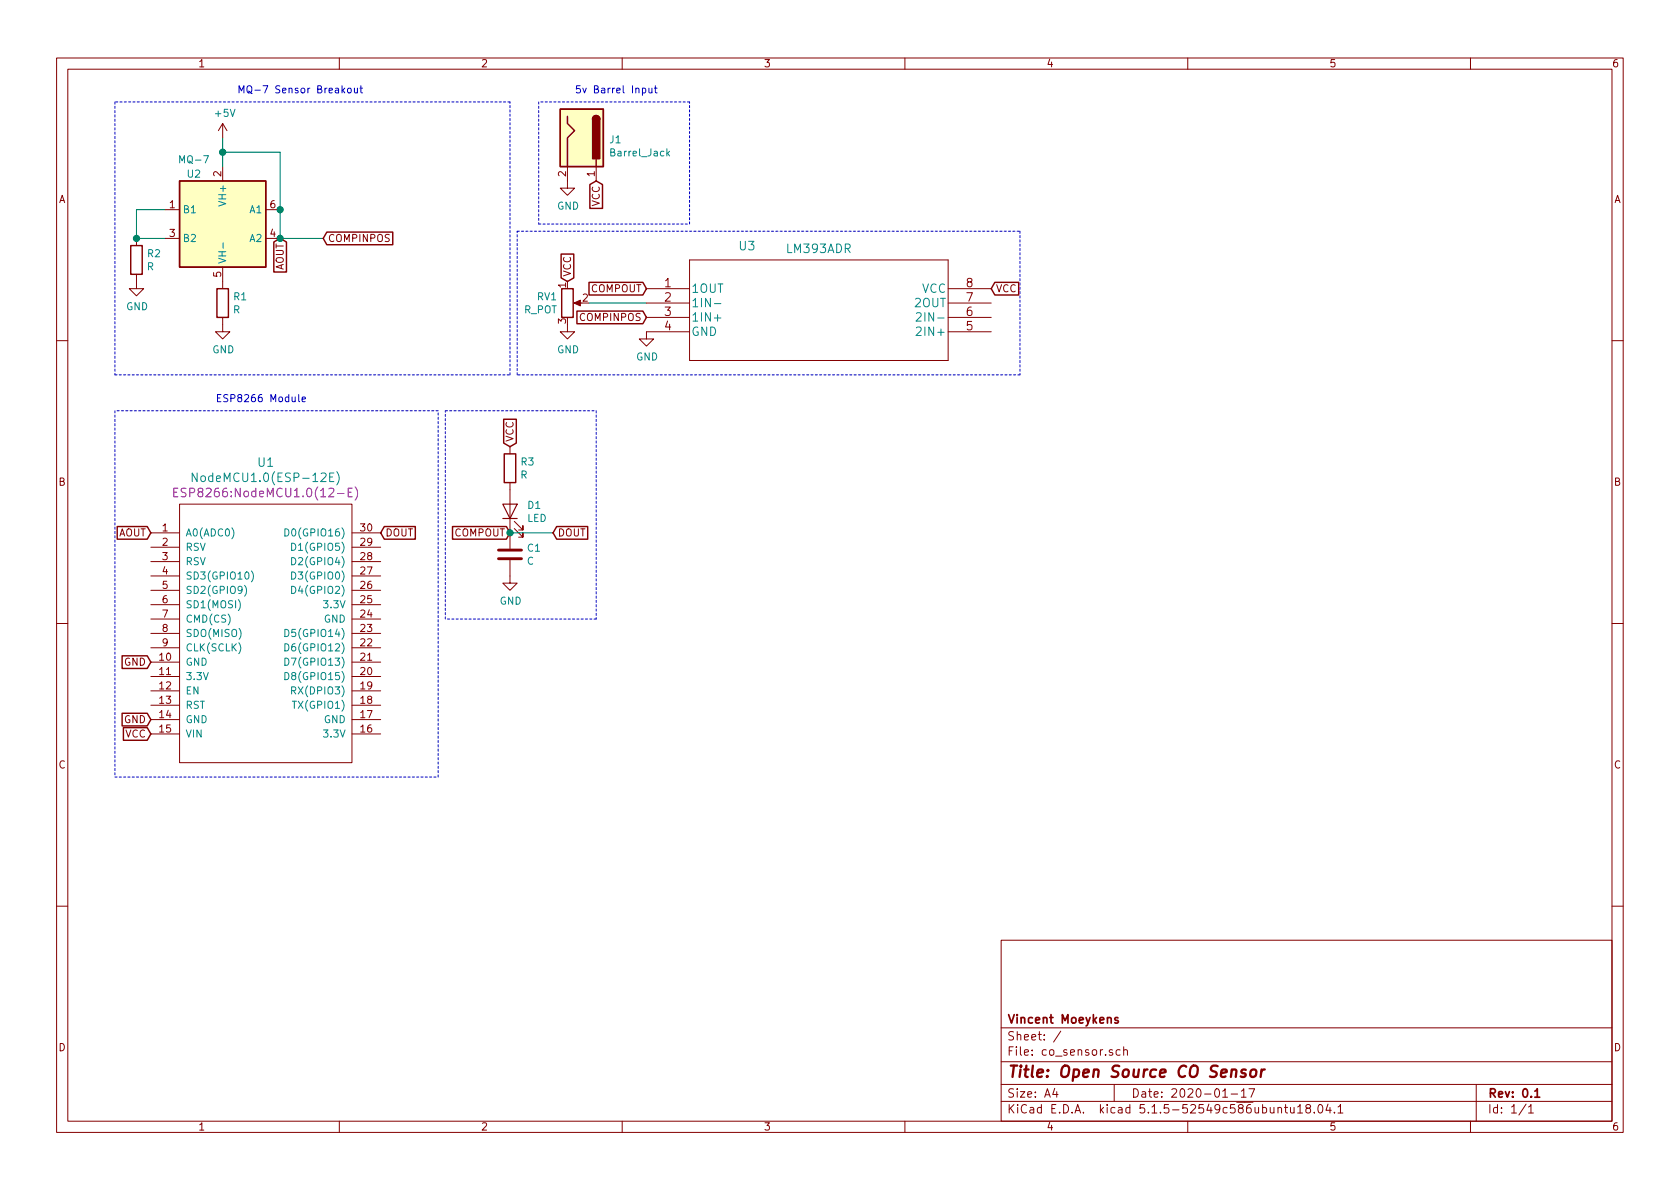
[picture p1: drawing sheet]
EESchema Schematic File Version 4
EELAYER 30 0
EELAYER END
$Descr A4 11693 8268
encoding utf-8
Sheet 1 1
Title "Open Source CO Sensor"
Date "2020-01-17"
Rev "0.1"
Comp "Vincent Moeykens"
Comment1 ""
Comment2 ""
Comment3 ""
Comment4 ""
$EndDescr
$Comp
L Sensor_Gas:MQ-6 U2
U 1 1
P 1550 1550
F 0 "U2" H 1750 1900 50  0000 C CNN
F 1 "MQ-7" H 1750 2000 50  0000 C CNN
F 2 "Sensor:MQ-6" H 1600 1100 50  0001 C CNN
F 3 "https://www.winsen-sensor.com/d/files/semiconductor/mq-6.pdf" H 1550 1800 50  0001 C CNN
	1    1550 1550
	-1   0    0    -1  
$EndComp
$Comp
L Device:R R1
U 1 1
P 1550 2100
F 0 "R1" H 1620 2146 50  0000 L CNN
F 1 "R" H 1620 2055 50  0000 L CNN
F 2 "Resistor_SMD:R_0805_2012Metric" V 1480 2100 50  0001 C CNN
F 3 "~" H 1550 2100 50  0001 C CNN
	1    1550 2100
	1    0    0    -1  
$EndComp
$Comp
L power:GND #PWR0101
U 1 1
P 1550 2250
F 0 "#PWR0101" H 1550 2000 50  0001 C CNN
F 1 "GND" H 1555 2077 50  0000 C CNN
F 2 "" H 1550 2250 50  0001 C CNN
F 3 "" H 1550 2250 50  0001 C CNN
	1    1550 2250
	1    0    0    -1  
$EndComp
$Comp
L power:+5V #PWR0102
U 1 1
P 1550 950
F 0 "#PWR0102" H 1550 800 50  0001 C CNN
F 1 "+5V" H 1565 1123 50  0000 C CNN
F 2 "" H 1550 950 50  0001 C CNN
F 3 "" H 1550 950 50  0001 C CNN
	1    1550 950 
	1    0    0    -1  
$EndComp
Wire Wire Line
	1550 950  1550 1050
Wire Wire Line
	1550 1050 1950 1050
Wire Wire Line
	1950 1050 1950 1450
Connection ~ 1550 1050
Wire Wire Line
	1550 1050 1550 1150
Connection ~ 1950 1450
Wire Wire Line
	1950 1450 1950 1650
Wire Wire Line
	1150 1450 950  1450
Wire Wire Line
	950  1450 950  1650
Wire Wire Line
	950  1650 1150 1650
$Comp
L Device:R R2
U 1 1
P 950 1800
F 0 "R2" H 1020 1846 50  0000 L CNN
F 1 "R" H 1020 1755 50  0000 L CNN
F 2 "Resistor_SMD:R_0805_2012Metric" V 880 1800 50  0001 C CNN
F 3 "~" H 950 1800 50  0001 C CNN
	1    950  1800
	1    0    0    -1  
$EndComp
Connection ~ 950  1650
$Comp
L power:GND #PWR0103
U 1 1
P 950 1950
F 0 "#PWR0103" H 950 1700 50  0001 C CNN
F 1 "GND" H 955 1777 50  0000 C CNN
F 2 "" H 950 1950 50  0001 C CNN
F 3 "" H 950 1950 50  0001 C CNN
	1    950  1950
	1    0    0    -1  
$EndComp
Text GLabel 1950 1650 3    50   Input ~ 0
AOUT
Text GLabel 3850 3700 2    50   Input ~ 0
DOUT
$Comp
L Device:LED D1
U 1 1
P 3550 3550
F 0 "D1" V 3589 3433 50  0000 R CNN
F 1 "LED" V 3498 3433 50  0000 R CNN
F 2 "Diode_SMD:D_1206_3216Metric" H 3550 3550 50  0001 C CNN
F 3 "~" H 3550 3550 50  0001 C CNN
	1    3550 3550
	0    -1   -1   0   
$EndComp
Connection ~ 3550 3700
Wire Wire Line
	3550 3700 3850 3700
$Comp
L Device:R R3
U 1 1
P 3550 3250
F 0 "R3" H 3620 3296 50  0000 L CNN
F 1 "R" H 3620 3205 50  0000 L CNN
F 2 "Resistor_SMD:R_0805_2012Metric" V 3480 3250 50  0001 C CNN
F 3 "~" H 3550 3250 50  0001 C CNN
	1    3550 3250
	1    0    0    -1  
$EndComp
$Comp
L Device:C C1
U 1 1
P 3550 3850
F 0 "C1" H 3665 3896 50  0000 L CNN
F 1 "C" H 3665 3805 50  0000 L CNN
F 2 "Capacitor_SMD:C_0805_2012Metric" H 3588 3700 50  0001 C CNN
F 3 "~" H 3550 3850 50  0001 C CNN
	1    3550 3850
	1    0    0    -1  
$EndComp
$Comp
L power:GND #PWR0107
U 1 1
P 3550 4000
F 0 "#PWR0107" H 3550 3750 50  0001 C CNN
F 1 "GND" H 3555 3827 50  0000 C CNN
F 2 "" H 3550 4000 50  0001 C CNN
F 3 "" H 3550 4000 50  0001 C CNN
	1    3550 4000
	1    0    0    -1  
$EndComp
Wire Wire Line
	2250 1650 1950 1650
Connection ~ 1950 1650
Wire Notes Line
	3550 2600 3550 700 
Wire Notes Line
	3550 700  800  700 
Text Notes 1650 650  0    50   ~ 0
MQ-7 Sensor Breakout
$Comp
L Connector:Barrel_Jack J1
U 1 1
P 4050 950
F 0 "J1" V 4061 1138 50  0000 L CNN
F 1 "Barrel_Jack" V 4152 1138 50  0000 L CNN
F 2 "Connector_BarrelJack:BarrelJack_CUI_PJ-036AH-SMT_Horizontal" H 4100 910 50  0001 C CNN
F 3 "~" H 4100 910 50  0001 C CNN
	1    4050 950 
	0    1    1    0   
$EndComp
$Comp
L power:GND #PWR0109
U 1 1
P 3950 1250
F 0 "#PWR0109" H 3950 1000 50  0001 C CNN
F 1 "GND" H 3955 1077 50  0000 C CNN
F 2 "" H 3950 1250 50  0001 C CNN
F 3 "" H 3950 1250 50  0001 C CNN
	1    3950 1250
	1    0    0    -1  
$EndComp
Wire Notes Line
	4800 1550 4800 700 
Wire Notes Line
	4800 700  3750 700 
Wire Notes Line
	3750 700  3750 1550
Wire Notes Line
	3750 1550 4800 1550
Text Notes 4000 650  0    50   ~ 0
5v Barrel Input
Text GLabel 4150 1250 3    50   Input ~ 0
VCC
Text GLabel 3550 3100 1    50   Input ~ 0
VCC
Text GLabel 1050 3700 0    50   Input ~ 0
AOUT
Text GLabel 2650 3700 2    50   Input ~ 0
DOUT
Wire Notes Line
	800  2600 3550 2600
Wire Notes Line
	800  700  800  2600
Text GLabel 1050 5100 0    50   Input ~ 0
VCC
Text GLabel 1050 5000 0    50   Input ~ 0
GND
Text GLabel 1050 4600 0    50   Input ~ 0
GND
$Comp
L ESP8266:NodeMCU1.0(ESP-12E) U1
U 1 1
P 1850 4400
F 0 "U1" H 1850 5593 60  0000 C CNN
F 1 "NodeMCU1.0(ESP-12E)" H 1850 5487 60  0000 C CNN
F 2 "ESP8266:NodeMCU1.0(12-E)" H 1850 5381 60  0000 C CNN
F 3 "" H 1250 3550 60  0000 C CNN
	1    1850 4400
	1    0    0    -1  
$EndComp
Wire Notes Line
	800  2850 800  5400
Wire Notes Line
	800  5400 3050 5400
Wire Notes Line
	3050 5400 3050 2850
Wire Notes Line
	3050 2850 800  2850
Text Notes 1500 2800 0    50   ~ 0
ESP8266 Module
$Comp
L LM393AR:LM393ADR U3
U 1 1
P 4500 2000
F 0 "U3" H 5200 2300 60  0000 C CNN
F 1 "LM393ADR" H 5700 2281 60  0000 C CNN
F 2 "LM393AR:LM393ADR" H 5700 2240 60  0001 C CNN
F 3 "" H 4500 2000 60  0000 C CNN
	1    4500 2000
	1    0    0    -1  
$EndComp
Text GLabel 3950 1950 1    50   Input ~ 0
VCC
$Comp
L power:GND #PWR0105
U 1 1
P 3950 2250
F 0 "#PWR0105" H 3950 2000 50  0001 C CNN
F 1 "GND" H 3955 2077 50  0000 C CNN
F 2 "" H 3950 2250 50  0001 C CNN
F 3 "" H 3950 2250 50  0001 C CNN
	1    3950 2250
	1    0    0    -1  
$EndComp
$Comp
L Device:R_POT RV1
U 1 1
P 3950 2100
F 0 "RV1" H 3881 2146 50  0000 R CNN
F 1 "R_POT" H 3881 2055 50  0000 R CNN
F 2 "Potentiometer_SMD:Potentiometer_ACP_CA9-VSMD_Vertical" H 3950 2100 50  0001 C CNN
F 3 "~" H 3950 2100 50  0001 C CNN
	1    3950 2100
	1    0    0    -1  
$EndComp
Wire Wire Line
	4100 2100 4500 2100
Text GLabel 4500 2200 0    50   Input ~ 0
COMPINPOS
Text GLabel 4500 2000 0    50   Input ~ 0
COMPOUT
Text GLabel 6900 2000 2    50   Input ~ 0
VCC
$Comp
L power:GND #PWR0104
U 1 1
P 4500 2300
F 0 "#PWR0104" H 4500 2050 50  0001 C CNN
F 1 "GND" H 4505 2127 50  0000 C CNN
F 2 "" H 4500 2300 50  0001 C CNN
F 3 "" H 4500 2300 50  0001 C CNN
	1    4500 2300
	1    0    0    -1  
$EndComp
Text GLabel 2250 1650 2    50   Input ~ 0
COMPINPOS
Text GLabel 3550 3700 0    50   Input ~ 0
COMPOUT
Wire Notes Line
	3600 2600 3600 1600
Wire Notes Line
	3600 1600 7100 1600
Wire Notes Line
	7100 1600 7100 2600
Wire Notes Line
	7100 2600 3600 2600
Wire Notes Line
	3100 2850 4150 2850
Wire Notes Line
	4150 2850 4150 4300
Wire Notes Line
	4150 4300 3100 4300
Wire Notes Line
	3100 4300 3100 2850
$EndSCHEMATC
